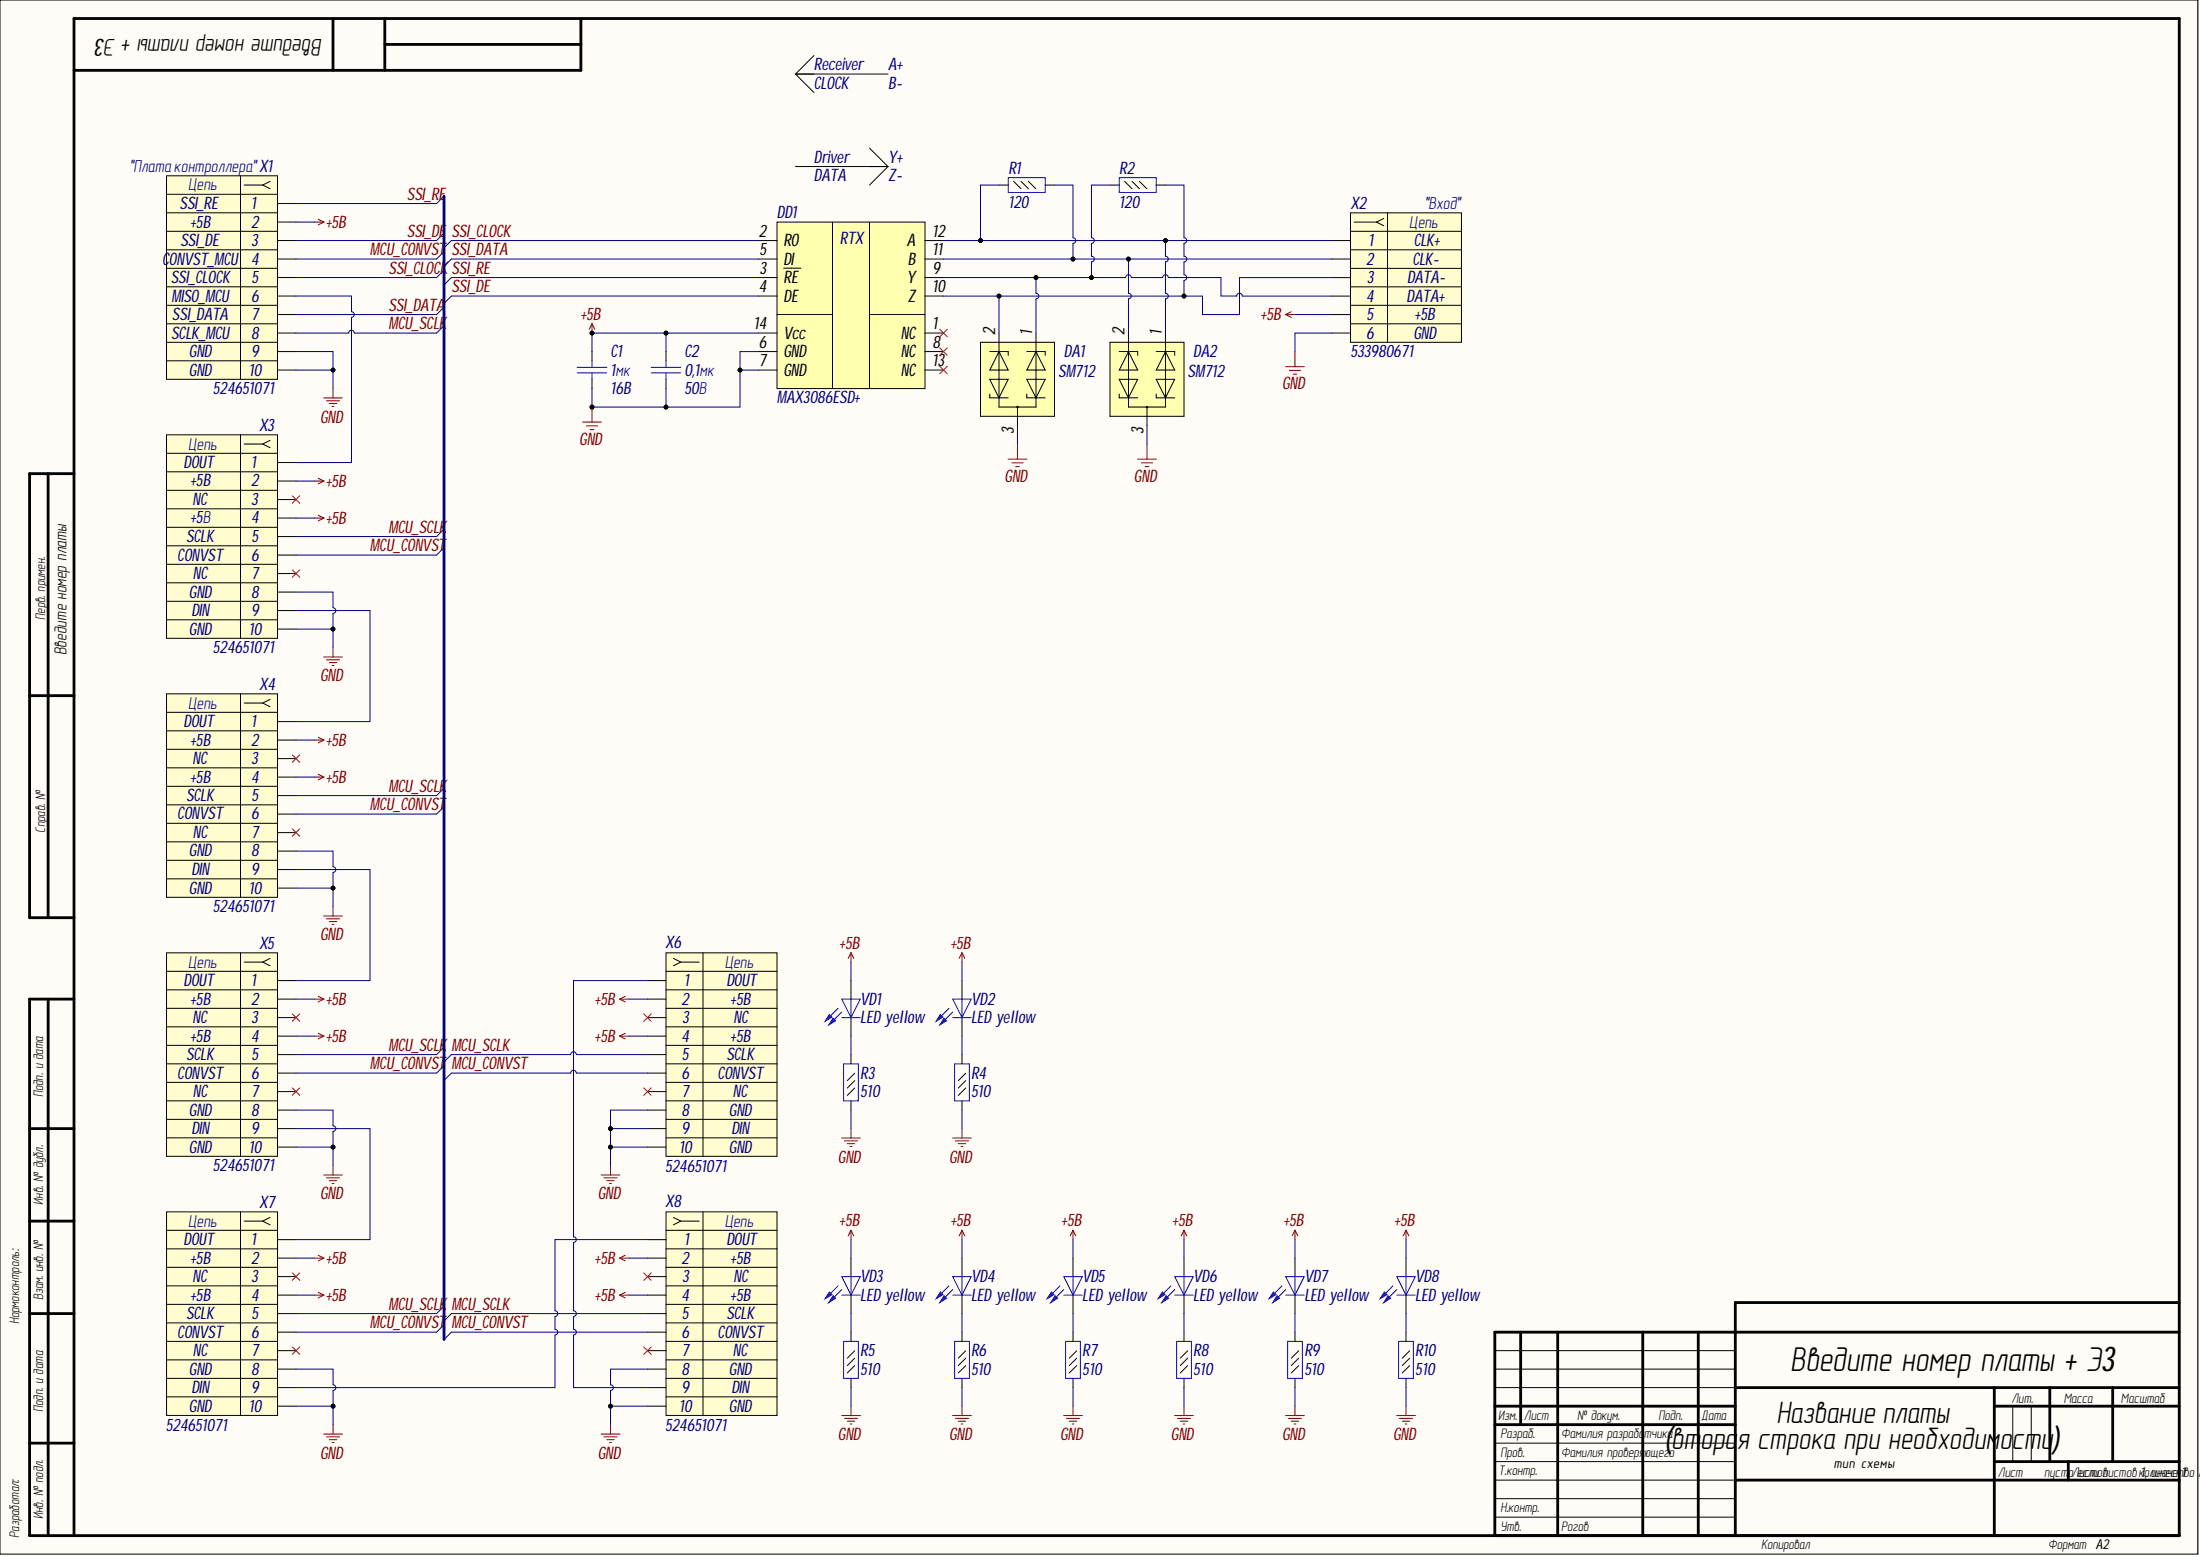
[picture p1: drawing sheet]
# Altium project FPSInterface.PrjPcb
1 sheet, 31 parts. Net scope: global (net labels, ports and power ports of the same name join across sheets).
Board file: FPSInterface.PcbDoc

## Sheet FPSInterface.SchDoc: Название платы
size 594 x 420 mm; ApprovedBy: Рогов; CheckedBy: Фамилия проверяющего; DrawnBy: Фамилия разработчика; DocumentNumber: Введите номер платы + Э3; SheetNumber: пусто если листов 1, иначе 1; SheetTotal: количество листов; Format: A2; DocumentType: тип схемы; Title1str: (вторая строка при необходимости)

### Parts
C1  value 1мк  Voltage: 16B  [C0603]  (hidden comment: Capacitor)
C2  value 0,1мк  Voltage: 50В  [C0402]  (hidden comment: Capacitor)
DA1  SM712  [SOT23-3]
DA2  SM712  [SOT23-3]
DD1  Part Number: MAX3086ESD+  [SO14]
R1  value 120  [R0402]  (hidden comment: Resistor_0,062Вт)
R2  value 120  [R0402]  (hidden comment: Resistor_0,062Вт)
R3  value 510  [R0402]  (hidden comment: Resistor_0,062Вт)
R4  value 510  [R0402]  (hidden comment: Resistor_0,062Вт)
R5  value 510  [R0402]  (hidden comment: Resistor_0,062Вт)
R6  value 510  [R0402]  (hidden comment: Resistor_0,062Вт)
R7  value 510  [R0402]  (hidden comment: Resistor_0,062Вт)
R8  value 510  [R0402]  (hidden comment: Resistor_0,062Вт)
R9  value 510  [R0402]  (hidden comment: Resistor_0,062Вт)
R10  value 510  [R0402]  (hidden comment: Resistor_0,062Вт)
VD1  Part Name: LED yellow  [L_0402_YELLOW]  (hidden comment: LED)
VD2  Part Name: LED yellow  [L_0402_YELLOW]  (hidden comment: LED)
VD3  Part Name: LED yellow  [L_0402_YELLOW]  (hidden comment: LED)
VD4  Part Name: LED yellow  [L_0402_YELLOW]  (hidden comment: LED)
VD5  Part Name: LED yellow  [L_0402_YELLOW]  (hidden comment: LED)
VD6  Part Name: LED yellow  [L_0402_YELLOW]  (hidden comment: LED)
VD7  Part Name: LED yellow  [L_0402_YELLOW]  (hidden comment: LED)
VD8  Part Name: LED yellow  [L_0402_YELLOW]  (hidden comment: LED)
X1  "Плата контроллера"  Part Number: 524651071  [SlimStack-10pin-vert-sct]
X2  "Вход"  Part Number: 533980671  [MOLEX_533980671]
X3  Part Number: 524651071  [SlimStack-10pin-vert-sct]  (hidden comment: Header_10_sct)
X4  Part Number: 524651071  [SlimStack-10pin-vert-sct]  (hidden comment: Header_10_sct)
X5  Part Number: 524651071  [SlimStack-10pin-vert-sct]  (hidden comment: Header_10_sct)
X6  Part Number: 524651071  [SlimStack-10pin-vert-sct]  (hidden comment: Header_10_sct)
X7  Part Number: 524651071  [SlimStack-10pin-vert-sct]  (hidden comment: Header_10_sct)
X8  Part Number: 524651071  [SlimStack-10pin-vert-sct]  (hidden comment: Header_10_sct)

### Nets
+5B: C1.2 C2.2 DD1.14(Vcc) VD1.2(A) VD2.2(A) VD3.2(A) VD4.2(A) VD5.2(A) VD6.2(A) VD7.2(A) VD8.2(A) X1.2 X2.5 X3.2 X3.4 X4.2 X4.4 X5.2 X5.4 X6.2 X6.4 X7.2 X7.4 X8.2 X8.4
GND: C1.1 C2.1 DA1.3 DA2.3 DD1.6(GND) DD1.7(GND) R3.1 R4.1 R5.1 R6.1 R7.1 R8.1 R9.1 R10.1 X1.9 X1.10 X2.6 X3.8 X3.10 X4.8 X4.10 X5.8 X5.10 X6.8 X6.9 X6.10 X7.8 X7.10 X8.8 X8.10
MCU_CONVST: X1.4 X3.6 X4.6 X5.6 X6.6 X7.6 X8.6
MCU_SCLK: X1.8 X3.5 X4.5 X5.5 X6.5 X7.5 X8.5
SSI_CLOCK: DD1.2(RO) X1.5
SSI_DATA: DD1.5(DI) X1.7
SSI_DE: DD1.4(DE) X1.3
SSI_RE: DD1.3(~{RE}) X1.1
NetDA1_1: DA1.1 DD1.9(Y) R2.1 X2.4
NetDA1_2: DA1.2 DD1.10(Z) R2.2 X2.3
NetDA2_1: DA2.1 DD1.12(A) R1.1 X2.1
NetDA2_2: DA2.2 DD1.11(B) R1.2 X2.2
NetR3_2: R3.2 VD1.1(K)
NetR4_2: R4.2 VD2.1(K)
NetR5_2: R5.2 VD3.1(K)
NetR6_2: R6.2 VD4.1(K)
NetR7_2: R7.2 VD5.1(K)
NetR8_2: R8.2 VD6.1(K)
NetR9_2: R9.2 VD7.1(K)
NetR10_2: R10.2 VD8.1(K)
NetX1_6: X1.6 X3.1
NetX3_9: X3.9 X4.1
NetX4_9: X4.9 X5.1
NetX5_9: X5.9 X7.1
NetX6_1: X6.1 X8.9
NetX7_9: X7.9 X8.1

Not connected (* = marked no-connect by the designer): DD1 1(NC)* 8(NC)* 13(NC)*; X3 3* 7*; X4 3* 7*; X5 3* 7*; X6 3* 7*; X7 3* 7*; X8 3* 7*

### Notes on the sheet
- CLOCK
- Receiver
- A+
- B-
- Driver
- Y+
- DATA
- Z-
- Перв. примен.
- Справ. №
- Подп. и дата
- Инв. № дубл.
- Нормоконтроль:
- Взам. инв. №
- Изм.
- Лист
- № докум.
- Подп.
- Дата
- Лит.
- Масса
- Масштаб
- Т.контр.
- Пров.
- Разраб.
- Листов
- Разработал:
- Инв. № подл.
- Н.контр.
- Утв.
- Копировал
- Формат
